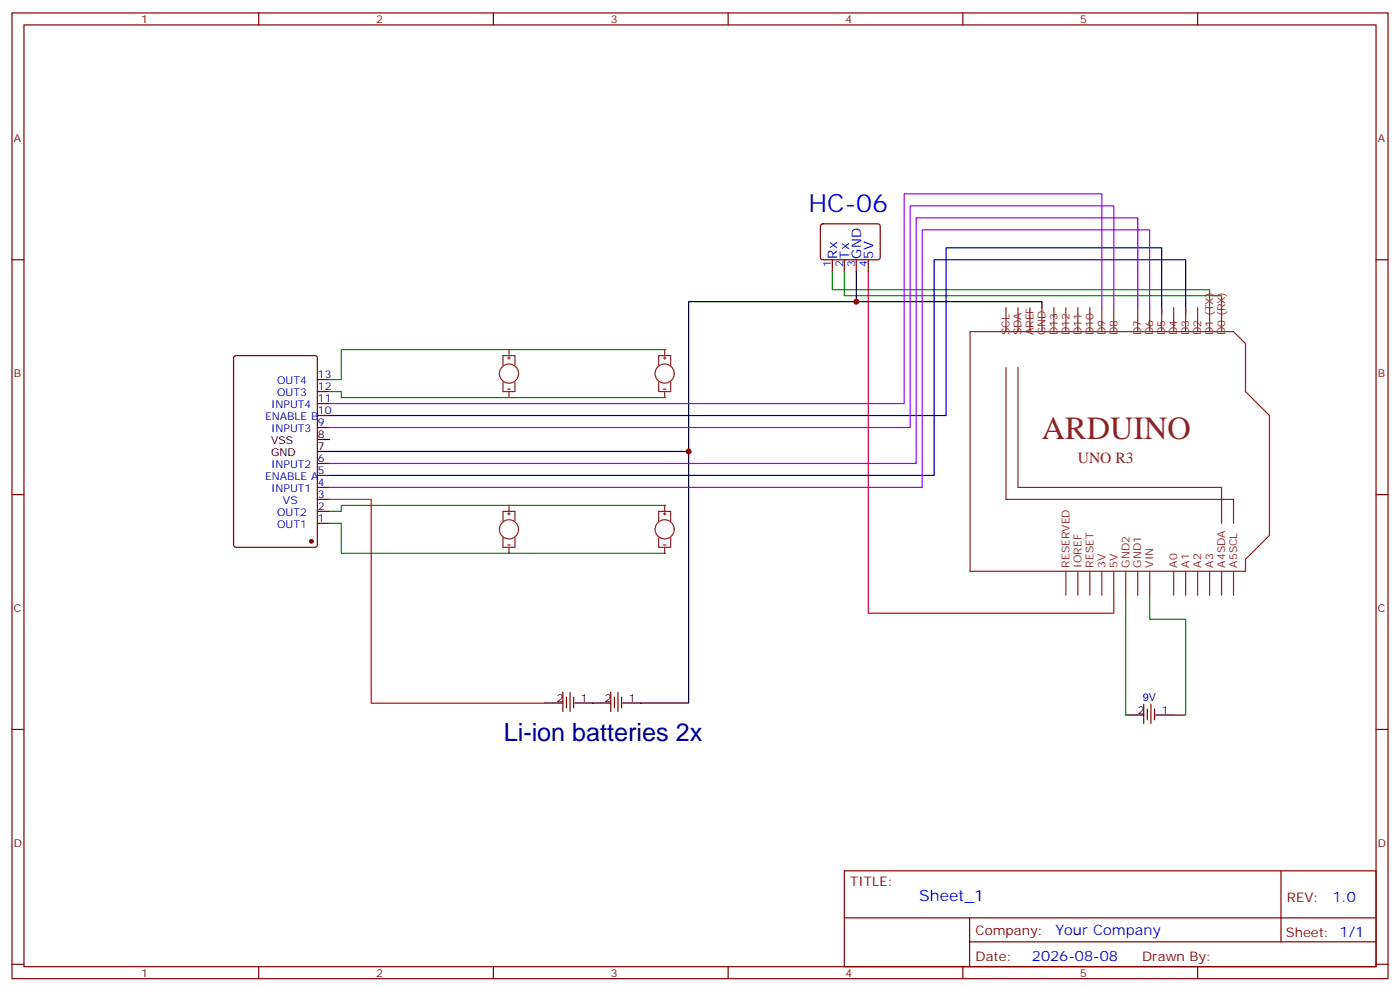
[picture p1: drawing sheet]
<svg xmlns="http://www.w3.org/2000/svg" width="412mm" height="292mm" viewBox="0 0 412 292" stroke-linecap="round" stroke-linejoin="round" font-family="sans-serif">
<g fill="none" stroke="#870000" stroke-width=".35">
<path d="M3.5 3.8h405.4v284.3h-405.4zM7.1 7.3h398.2v277.3h-398.2zM76.2 3.8v3.5M145.3 3.8v3.5M214.5 3.8v3.5M283.6 3.8v3.5M352.8 3.8v3.5M3.5 76.5h3.6M241.9 66.1l.5-.2 16.5 .1 .4 .6-.1 9.5-.6 .4-16.5-.1-.4-.6v-9.2zM245.2 76.5v3.5M248.7 76.5v3.5M252.2 76.5v3.5"/>
<path d="M255.8 76.5v3.5M405.3 76.5h3.6M3.5 145.6h3.6M405.3 145.6h3.6M3.5 214.8h3.6M405.3 214.8h3.6M248.7 256.4h156.6v28.2h-156.6zM377.3 256.4v20.9M248.7 270.2h156.5M285.6 277.3h119.6M285.6 270.2v14.2M3.5 283.9h3.6"/>
<path d="M76.2 284.6v3.5M145.3 284.6v3.5M214.5 284.6v3.5M283.6 284.6v3.5M352.8 284.6v3.5M405.3 283.9h3.6"/>
</g>
<g fill="none" stroke="#8c2424" stroke-width=".35">
<path d="M285.8 97.6h77.6l3.5 3.6v14.1l7 7v35.3l-7 7.1v3.5h-81.1zM296.3 90.6v7M299.9 90.6v7M303.4 90.6v7M306.9 90.6v7M310.4 90.6v7M314 90.6v7M317.5 90.6v7M321 90.6v7M324.6 90.6v7M328.1 90.6v7M335.1 90.6v7"/>
<path d="M338.7 90.6v7M342.2 90.6v7M345.7 90.6v7M349.2 90.6v7M352.8 90.6v7M356.3 90.6v7M359.8 90.6v7M296.3 108.2v38.8h67.1v7.1M299.9 108.2v35.3h59.9v10.6M314 168.2v7.1M317.5 168.2v7.1M321 168.2v7.1"/>
<path d="M324.6 168.2v7.1M328.1 168.2v7.1M331.6 168.2v7.1M335.1 168.2v7.1M338.7 168.2v7.1M345.7 168.2v7.1M349.2 168.2v7.1M352.8 168.2v7.1M356.3 168.2v7.1M359.8 168.2v7.1M363.4 168.2v7.1"/>
</g>
<g fill="#8c2424">
<circle cx="195.8" cy="162.9" r=".18"/>
<circle cx="195.8" cy="148.8" r=".18"/>
</g>
<g fill="none" stroke="#8c2424" stroke-width=".35">
<path d="M194 153.4v-2.8h3.6v2.8M194 158.3v2.8h3.6v-2.8M195.4 151.3h.7M195.8 148.8v1.8M195.8 150.9v.7M195.4 160.4h.7M195.8 161.1v1.8"/>
<circle cx="195.8" cy="155.9" r="2.82"/>
</g>
<g fill="#8c2424">
<circle cx="149.9" cy="162.9" r=".18"/>
<circle cx="149.9" cy="148.8" r=".18"/>
</g>
<g fill="none" stroke="#8c2424" stroke-width=".35">
<path d="M148.2 153.4v-2.8h3.5v2.8M148.2 158.3v2.8h3.5v-2.8M149.6 151.3h.7M149.9 148.8v1.8M149.9 150.9v.7M149.6 160.4h.7M149.9 161.1v1.8"/>
<circle cx="149.9" cy="155.9" r="2.82"/>
</g>
<g fill="#8c2424">
<circle cx="149.9" cy="117.1" r=".18"/>
<circle cx="149.9" cy="102.9" r=".18"/>
</g>
<g fill="none" stroke="#8c2424" stroke-width=".35">
<path d="M148.2 107.5v-2.8h3.5v2.8M148.2 112.5v2.8h3.5v-2.8M149.6 114.6h.7M149.6 105.4h.7M149.9 102.9v1.8M149.9 105.1v.7M149.9 115.3v1.8"/>
<circle cx="149.9" cy="110" r="2.82"/>
</g>
<g fill="#8c2424">
<circle cx="195.8" cy="117.1" r=".18"/>
<circle cx="195.8" cy="102.9" r=".18"/>
</g>
<g fill="none" stroke="#8c2424" stroke-width=".35">
<path d="M194 107.5v-2.8h3.6v2.8M194 112.5v2.8h3.6v-2.8M195.4 114.6h.7M195.4 105.4h.7M195.8 102.9v1.8M195.8 105.1v.7M195.8 115.3v1.8"/>
<circle cx="195.8" cy="110" r="2.82"/>
</g>
<path d="M252.2 80v8.8M306.9 90.6v-1.8h-104.1v44.1M93.5 132.9h109.3v74.1h-19.4M93.5 129.4h3.5M160.5 207h5.3M169.3 207h10.6M331.6 210.5h5.3M340.4 210.5h5.3" fill="none" stroke="#000" stroke-width=".35"/>
<g fill="none" stroke="#870000" stroke-width=".35">
<path d="M69 104.9l.5-.2h23.3l.6 .4 .1 55.3-.5 .7h-23.5l-.7-.4v-55.3zM93.5 111.8h3.5M93.5 115.3h3.5M93.5 118.8h3.5M93.5 122.3h3.5M93.5 125.9h3.5M93.5 136.5h3.5M93.5 140h3.5M93.5 143.5h3.5M93.5 147h3.5M93.5 150.6h3.5M93.5 154.1h3.5"/>
<path d="M165.8 203.8v5.7M166.9 205.2v3.2M167.9 203.8v5.7M169 205.2v3.2M179.9 203.8v5.7M181 205.2v3.2M182 203.8v5.7M183.1 205.2v3.2M336.9 207.4v5.6M338 208.8v3.1M339 207.4v5.6M340.1 208.8v3.1"/>
</g>
<circle cx="91.7" cy="159.4" r=".53" fill="#870000" stroke="#870000" stroke-width=".35"/>
<path d="M245.2 80v5.3h111.1v5.3M248.7 80v7.1h111.1v3.5M97 115.3h3.5v1.8h95.3M195.8 102.9h-95.3v8.9h-3.5M97 154.1h3.5v8.8h95.3M195.8 148.8h-95.3v1.8h-3.5M331.6 175.3v35.2M338.7 175.3v7h10.5v28.2h-3.5" fill="none" stroke="#008700" stroke-width=".35"/>
<path d="M255.8 80v100.6h72.3v-5.3M97 147h12.4v60h51.1" fill="none" stroke="#f00" stroke-width=".35"/>
<path d="M342.2 90.6v-17.6h-63.5v49.3h-181.7M349.2 90.6v-14.1h-74v63.5h-178.2" fill="none" stroke="#009" stroke-width=".35"/>
<path d="M324.6 90.6v-33.5h-58.3v61.7h-169.3M328.1 90.6v-30h-60v65.3h-171.1M335.1 90.6v-26.5h-65.2v72.4h-172.9M338.7 90.6v-22.9h-67.1v75.8h-174.6" fill="none" stroke="#90f" stroke-width=".35"/>
<g fill="#c00">
<circle cx="202.8" cy="132.9" r=".88"/>
<circle cx="252.2" cy="88.8" r=".88"/>
</g>
<text font-size="9.5" fill="#8d2323" x="306.9" y="129.4">ARDUINO</text>
<text font-size="7.4" fill="#00f" x="238.1" y="62.4">HC-06</text>
<text font-size="7.4" fill="#000080" x="148.4" y="218.3">Li-ion batteries 2x</text>
<text font-size="4.6" fill="#8d2323" x="317.5" y="136.5">UNO R3</text>
<text font-size="4.6" fill="#00f" x="270.8" y="265.4">Sheet_1</text>
<g font-size="4.2" fill="#00f">
<text x="392.5" y="265.7">1.0</text>
<text x="310.9" y="275.2">Your Company</text>
<text x="304" y="283">2026-08-08</text>
</g>
<g font-size="3.9" fill="#00f">
<text x="246.6" y="76.1" transform="rotate(-90 246.6 76.1)">Rx</text>
<text x="250.1" y="76.1" transform="rotate(-90 250.1 76.1)">Tx</text>
<text x="253.6" y="76.1" transform="rotate(-90 253.6 76.1)">GND</text>
<text x="257.2" y="76.1" transform="rotate(-90 257.2 76.1)">5V</text>
</g>
<g font-size="3.9" fill="#800">
<text x="250.5" y="261">TITLE:</text>
<text x="379.1" y="265.7">REV:</text>
<text x="287.4" y="275.2">Company:</text>
<text x="378.7" y="275.8">Sheet: 1/1</text>
<text x="287.4" y="282.9">Date:</text>
<text x="336.4" y="282.9">Drawn By:</text>
</g>
<g font-size="3.2" fill="#800">
<text x="41.6" y="6.8">1</text>
<text x="110.8" y="6.8">2</text>
<text x="179.9" y="6.8">3</text>
<text x="249.1" y="6.8">4</text>
<text x="318.2" y="6.8">5</text>
<text x="4.1" y="41.9">A</text>
<text x="405.9" y="41.9">A</text>
<text x="4.1" y="111.1">B</text>
<text x="405.9" y="111.1">B</text>
<text x="4.1" y="180.2">C</text>
<text x="405.9" y="180.2">C</text>
<text x="4.1" y="249.3">D</text>
<text x="405.9" y="249.3">D</text>
<text x="41.6" y="287.6">1</text>
<text x="110.8" y="287.6">2</text>
<text x="179.9" y="287.6">3</text>
<text x="249.1" y="287.6">4</text>
<text x="318.2" y="287.6">5</text>
</g>
<g font-size="3.2" fill="#00f">
<text x="244.8" y="78.7" transform="rotate(-90 244.8 78.7)">1</text>
<text x="248.4" y="78.7" transform="rotate(-90 248.4 78.7)">2</text>
<text x="251.9" y="78.7" transform="rotate(-90 251.9 78.7)">3</text>
<text x="255.4" y="78.7" transform="rotate(-90 255.4 78.7)">4</text>
<text x="81.6" y="113.2">OUT4</text>
<text x="93.7" y="111.4">13</text>
<text x="81.6" y="116.7">OUT3</text>
<text x="93.7" y="114.9">12</text>
<text x="93.7" y="118.5">11</text>
<text x="78.1" y="123.8">ENABLE B</text>
<text x="79.8" y="120.2">INPUT4</text>
<text x="93.7" y="122">10</text>
<text x="93.7" y="125.5">9</text>
<text x="79.8" y="127.3">INPUT3</text>
<text x="79.8" y="137.9">INPUT2</text>
<text x="93.7" y="136.1">6</text>
<text x="78.1" y="141.4">ENABLE A</text>
<text x="93.7" y="139.6">5</text>
<text x="93.7" y="143.2">4</text>
<text x="79.8" y="144.9">INPUT1</text>
<text x="83.4" y="148.4">VS</text>
<text x="93.7" y="146.7">3</text>
<text x="81.6" y="152">OUT2</text>
<text x="81.6" y="155.5">OUT1</text>
<text x="93.7" y="150.2">2</text>
<text x="93.7" y="153.7">1</text>
</g>
<g font-size="3.2" fill="#8d2323">
<text x="297.4" y="98.7" transform="rotate(-90 297.4 98.7)">SCL</text>
<text x="300.9" y="98.7" transform="rotate(-90 300.9 98.7)">SDA</text>
<text x="304.4" y="98.7" transform="rotate(-90 304.4 98.7)">AREF</text>
<text x="308" y="98.7" transform="rotate(-90 308 98.7)">GND</text>
<text x="311.5" y="98.7" transform="rotate(-90 311.5 98.7)">D13</text>
<text x="315" y="98.7" transform="rotate(-90 315 98.7)">D12</text>
<text x="318.6" y="98.7" transform="rotate(-90 318.6 98.7)">D11</text>
<text x="322.1" y="98.7" transform="rotate(-90 322.1 98.7)">D10</text>
<text x="325.6" y="98.7" transform="rotate(-90 325.6 98.7)">D9</text>
<text x="329.1" y="98.7" transform="rotate(-90 329.1 98.7)">D8</text>
<text x="336.2" y="98.7" transform="rotate(-90 336.2 98.7)">D7</text>
<text x="339.7" y="98.7" transform="rotate(-90 339.7 98.7)">D6</text>
<text x="343.3" y="98.7" transform="rotate(-90 343.3 98.7)">D5 ~</text>
<text x="346.8" y="98.7" transform="rotate(-90 346.8 98.7)">D4</text>
<text x="350.3" y="98.7" transform="rotate(-90 350.3 98.7)">D3 ~</text>
<text x="353.8" y="98.7" transform="rotate(-90 353.8 98.7)">D2</text>
<text x="357.4" y="98.7" transform="rotate(-90 357.4 98.7)">D1 (TX)</text>
<text x="360.9" y="98.7" transform="rotate(-90 360.9 98.7)">D0 (RX)</text>
<text x="315" y="167.1" transform="rotate(-90 315 167.1)">RESERVED</text>
<text x="318.6" y="167.1" transform="rotate(-90 318.6 167.1)">IOREF</text>
<text x="322.1" y="167.1" transform="rotate(-90 322.1 167.1)">RESET</text>
<text x="325.6" y="167.1" transform="rotate(-90 325.6 167.1)">3V</text>
<text x="329.1" y="167.1" transform="rotate(-90 329.1 167.1)">5V</text>
<text x="332.7" y="167.1" transform="rotate(-90 332.7 167.1)">GND2</text>
<text x="336.2" y="167.1" transform="rotate(-90 336.2 167.1)">GND1</text>
<text x="339.7" y="167.1" transform="rotate(-90 339.7 167.1)">VIN</text>
<text x="346.8" y="167.1" transform="rotate(-90 346.8 167.1)">A0</text>
<text x="350.3" y="167.1" transform="rotate(-90 350.3 167.1)">A1</text>
<text x="353.8" y="167.1" transform="rotate(-90 353.8 167.1)">A2</text>
<text x="357.4" y="167.1" transform="rotate(-90 357.4 167.1)">A3</text>
<text x="360.9" y="167.1" transform="rotate(-90 360.9 167.1)">A4SDA</text>
<text x="364.4" y="167.1" transform="rotate(-90 364.4 167.1)">A5SCL</text>
</g>
<g font-size="3.2">
<text x="79.8" y="130.8">VSS</text>
<text x="93.7" y="129">8</text>
<text x="79.8" y="134.3">GND</text>
<text x="93.7" y="132.6">7</text>
<text x="164" y="206.7">2</text>
<text x="171.1" y="206.7">1</text>
<text x="178.2" y="206.7">2</text>
<text x="185.2" y="206.7">1</text>
<text x="335.1" y="210.2">2</text>
<text x="342.2" y="210.2">1</text>
</g>
<text font-size="3.2" fill="#000080" x="336.6" y="206.4">9V</text>
</svg>
